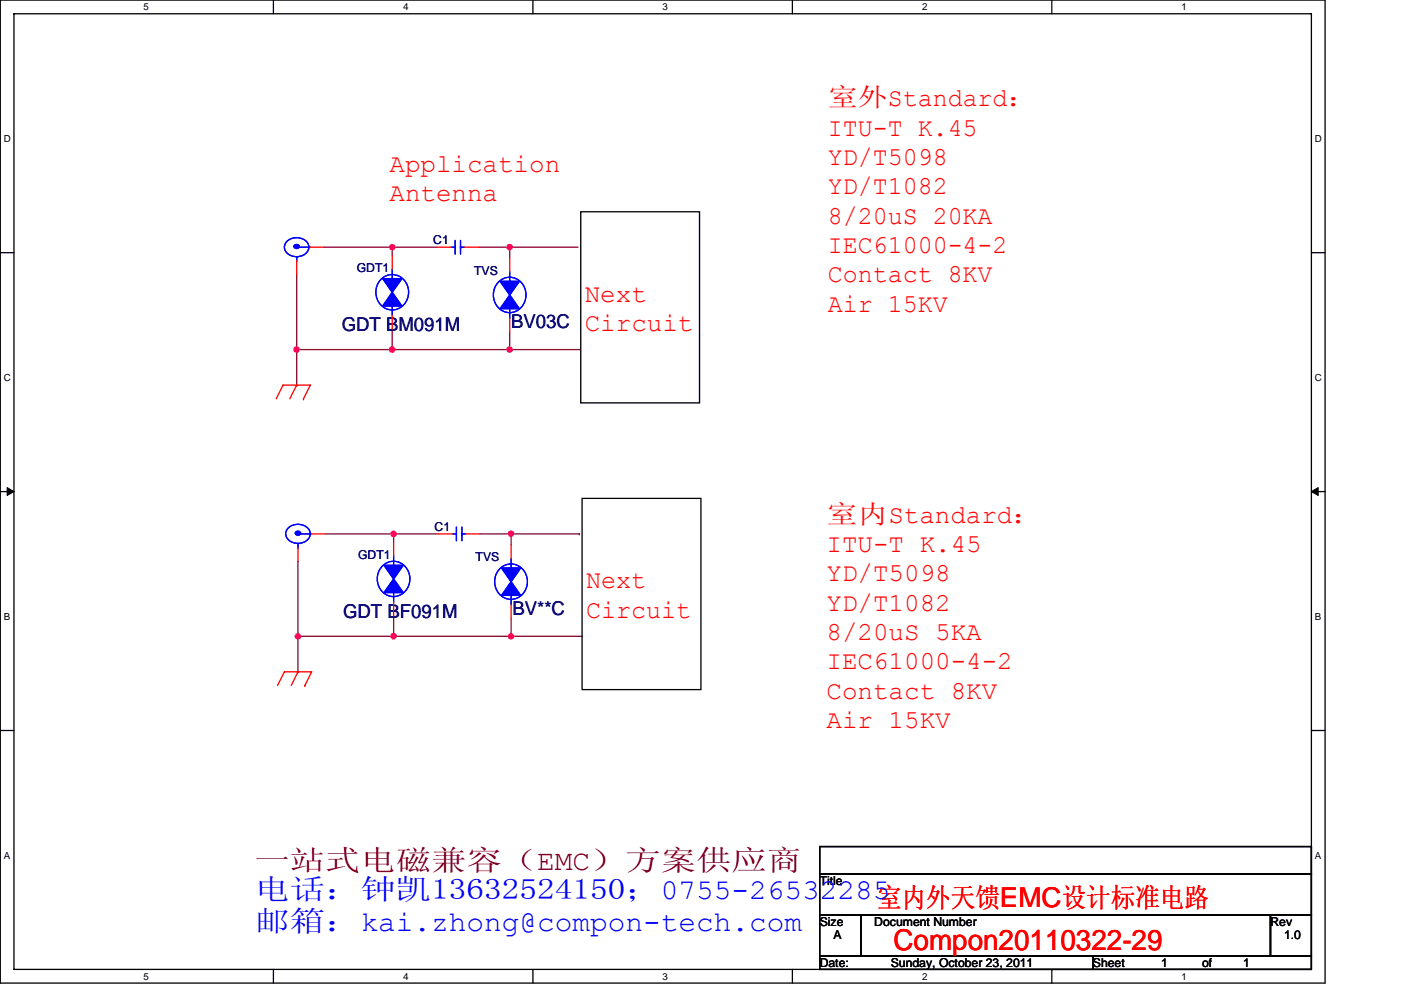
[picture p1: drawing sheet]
<svg xmlns="http://www.w3.org/2000/svg" width="297mm" height="210mm" viewBox="0 0 297 210" stroke-linecap="round" stroke-linejoin="round" font-family="sans-serif">
<path d="M.1 0h280.8v208.5h-280.8zM3 2.9h275v202.7h-275z" fill="none" stroke="#000" stroke-width=".28"/>
<g fill="#fff">
<path d="M30.5 .3h1.1v2.3h-1.1z"/>
<path d="M30.5 205.9h1.1v2.3h-1.1z"/>
</g>
<path d="M58 0v2.9M58 205.6v2.9" fill="none" stroke="#000" stroke-width=".28"/>
<g fill="#fff">
<path d="M85.5 .3h1.1v2.3h-1.1z"/>
<path d="M85.5 205.9h1.1v2.3h-1.1z"/>
</g>
<path d="M113 0v2.9M113 205.6v2.9" fill="none" stroke="#000" stroke-width=".28"/>
<g fill="#fff">
<path d="M140.5 .3h1.1v2.3h-1.1z"/>
<path d="M140.5 205.9h1.1v2.3h-1.1z"/>
</g>
<path d="M168 0v2.9M168 205.6v2.9" fill="none" stroke="#000" stroke-width=".28"/>
<g fill="#fff">
<path d="M195.5 .3h1.2v2.3h-1.2z"/>
<path d="M195.5 205.9h1.2v2.3h-1.2z"/>
</g>
<path d="M223 0v2.9M223 205.6v2.9" fill="none" stroke="#000" stroke-width=".28"/>
<g fill="#fff">
<path d="M250.5 .3h1.2v2.3h-1.2z"/>
<path d="M250.5 205.9h1.2v2.3h-1.2z"/>
<path d="M.8 28.3h1.5v2.3h-1.5z"/>
<path d="M278.8 28.3h1.5v2.3h-1.5z"/>
<path d="M.8 78.9h1.5v2.3h-1.5z"/>
<path d="M278.8 78.9h1.5v2.3h-1.5z"/>
</g>
<path d="M.1 53.6h2.9M278 53.6h2.9" fill="none" stroke="#000" stroke-width=".28"/>
<g fill="#fff">
<path d="M.8 129.6h1.4v2.3h-1.4z"/>
<path d="M278.8 129.6h1.4v2.3h-1.4z"/>
</g>
<path d="M.1 104.3h2.9M278 104.3h2.9" fill="none" stroke="#000" stroke-width=".28"/>
<path d="M1.5 103.4l1.5 .9-1.5 .8zM278 104.3l1.5-.9v1.7z" fill="#000" stroke="#000" stroke-width=".21"/>
<g fill="#fff">
<path d="M.8 180.3h1.4v2.3h-1.4z"/>
<path d="M278.8 180.3h1.4v2.3h-1.4z"/>
</g>
<path d="M123.1 44.9h25.2v40.5h-25.2zM123.4 105.7h25.2v40.6h-25.2zM.1 154.9h2.9M278 154.9h2.9M173.8 179.6h104.2v5.7h-104.2zM173.8 194h8.7v8.7h-8.7zM173.8 185.3h104.2v8.7h-104.2zM182.5 194h86.9v8.7h-86.9zM269.4 194h8.6v8.7h-8.6zM173.8 202.7h57.9v2.9h-57.9zM231.7 202.7h46.3v2.9h-46.3z" fill="none" stroke="#000" stroke-width=".28"/>
<g fill="none" stroke="#800040" stroke-width=".28">
<path d="M62.9 58.2v15.9h20.3M68.7 52.4h14.5M83.2 52.4h.1M83.2 52.4v1.8M83.2 52.4h9.5M101.4 52.4h6.7M108.1 52.4h14.5M108.1 52.4v2.4M108.1 52.4h.1M62.9 74.1v7.6M83.2 74.1h.1M83.2 69.8v4.3"/>
<path d="M108.1 70.4v3.7h-24.9M108.1 74.1h15M63.2 119v16M69 113.2h14.5M83.5 113.2h9.5M83.5 113.2v1.8M83.5 113.2h.1M101.7 113.2h21.1M108.4 113.2v2.4M108.4 113.2h.1M122.8 113.2h.1M63.2 135v7.5"/>
<path d="M63.2 135h45.2M83.5 135h.1M83.5 130.6v4.4M108.4 131.2v3.8h15"/>
</g>
<g fill="#f0f" stroke="#f0f" stroke-width=".28">
<circle cx="83.2" cy="52.4" r=".57"/>
<circle cx="62.9" cy="74.1" r=".57"/>
<circle cx="83.2" cy="74.1" r=".57"/>
<circle cx="108.1" cy="52.4" r=".57"/>
<circle cx="108.1" cy="74.1" r=".57"/>
<circle cx="63.2" cy="134.9" r=".57"/>
<circle cx="83.4" cy="134.9" r=".57"/>
<circle cx="108.4" cy="113.2" r=".57"/>
<circle cx="108.4" cy="134.9" r=".57"/>
<circle cx="83.4" cy="113.2" r=".57"/>
</g>
<g fill="none" stroke="#f00" stroke-width=".28">
<path d="M62.9 55.3v2.9M65.8 52.4h2.9M83.2 54.2v2.9M92.7 52.4h2.9M98.5 52.4h2.9M108.1 54.8v2.9M83.2 66.9v2.9M108.1 67.5v2.9M58.6 84.6l1.4-2.9h5.8l-1.5 2.9M62.9 81.7h.1M62.9 81.7l-1.5 2.9M64.3 84.6h.1"/>
<path d="M63.2 116.1v2.9M66.1 113.2h2.9M83.5 115v2.9M93 113.2h2.9M98.8 113.2h2.9M108.4 115.6v2.8M83.5 127.7v2.9M108.4 128.3v2.9M58.8 145.4l1.5-2.9h5.8l-1.5 2.9M63.2 142.5h.1M63.2 142.5l-1.5 2.9M64.6 145.4h.1"/>
</g>
<g fill="none" stroke="#00f" stroke-width=".28">
<path d="M60.9 51.2a2.91 2.91 0 0 1 4.5 .8 2.21 2.21 0 0 1-2.5 2.4 2.12 2.12 0 0 1-2.3-2.9zM62.9 52.4h2.9M62.9 54.5v.8zM62.9 55.3h.1M80.7 59.3a3.5 3.5 0 0 1 4.3-.6 3.5 3.5 0 0 1 1.6 4 3.5 3.5 0 0 1-3.8 3 3.5 3.5 0 0 1-3.1-3.7 3.9 3.9 0 0 1 1-2.7zM83.2 59.1h.1M83.2 57.1v2M95.6 52.4h.9M96.5 51v2.9M97.6 51v2.9M97.6 52.4h.1M97.6 52.4h.9"/>
<path d="M105.6 59.9a3.5 3.5 0 0 1 4.3-.6 3.5 3.5 0 0 1 1.6 4 3.4 3.4 0 0 1-3.8 3 3.4 3.4 0 0 1-3.1-3.8 3.9 3.9 0 0 1 1-2.6zM108.1 59.7h.1M108.1 57.7v2M83.2 64.9v2M108.1 65.5v2M61.1 112a2.92 2.92 0 0 1 4.6 .8 2.22 2.22 0 0 1-2.5 2.5 2.13 2.13 0 0 1-2.4-3zM63.2 113.2h2.9M63.2 115.3v.8zM63.2 116.1h.1M83.5 119.9h.1M83.5 117.9v2M95.9 113.2h.9"/>
<path d="M96.8 111.8v2.9M97.9 111.8v2.9M97.9 113.2h.1M97.9 113.2h.9M108.4 118.4v2.1M81 120.1a3.5 3.5 0 0 1 4.2-.5 3.5 3.5 0 0 1 1.6 3.9 3.4 3.4 0 0 1-3.8 3 3.4 3.4 0 0 1-3-3.7 3.9 3.9 0 0 1 1-2.7zM83.5 125.7v2M105.9 120.7a3.5 3.5 0 0 1 4.2-.6 3.5 3.5 0 0 1 1.6 4 3.5 3.5 0 0 1-3.8 3 3.5 3.5 0 0 1-3-3.7 3.9 3.9 0 0 1 1-2.7zM108.4 126.3v2M108.4 120.5h.1"/>
</g>
<g fill="#00f" stroke="#00f" stroke-width=".28">
<path d="M106 59.7h4.1l-2 2.9z"/>
<path d="M108.1 62.6l2 2.9h-4.1z"/>
<path d="M81.4 119.9h4.1l-2 2.9z"/>
<path d="M83.5 122.8l2 2.9h-4.1z"/>
<path d="M106.3 120.5h4.1l-2 2.9z"/>
<path d="M108.4 123.4l2 2.9h-4.1z"/>
<path d="M81.1 59.1h4.1l-2 2.9z"/>
<path d="M83.2 62l2 2.9h-4.1z"/>
<path d="M62.4 52.1a.54 .54 0 0 1 .7-.2 .54 .54 0 0 1 .3 .6 .54 .54 0 0 1-.7 .2 .54 .54 0 0 1-.3-.6z" fill-rule="evenodd"/>
<path d="M62.4 52.1a.54 .54 0 0 1 .7-.2 .54 .54 0 0 1 .3 .6 .54 .54 0 0 1-.7 .2 .54 .54 0 0 1-.3-.6z" fill-rule="evenodd"/>
<path d="M62.7 112.9a.54 .54 0 0 1 .7-.2 .54 .54 0 0 1 .3 .6 .54 .54 0 0 1-.7 .2 .54 .54 0 0 1-.3-.6z" fill-rule="evenodd"/>
<path d="M62.7 112.9a.54 .54 0 0 1 .7-.2 .54 .54 0 0 1 .3 .6 .54 .54 0 0 1-.7 .2 .54 .54 0 0 1-.3-.6z" fill-rule="evenodd"/>
</g>
<text font-size="6.1" fill="#800000" x="53.9" y="184.6">一站式电磁兼容（EMC）方案供应商</text>
<g font-size="6.1" fill="#00f">
<text x="53.9" y="190.7">电话：钟凯13632524150；0755-26532285</text>
<text x="53.9" y="197.6">邮箱：kai.zhong@compon-tech.com</text>
</g>
<text font-size="6.1" fill="#f00" x="189.4" y="201.6">Compon20110322-29</text>
<text font-size="5.8" fill="#f00" x="186" y="192.3">室内外天馈EMC设计标准电路</text>
<g font-size="5.5" fill="#f00">
<text x="175.5" y="22.5">室外Standard：</text>
<text x="175.5" y="28.8">ITU-T K.45</text>
<text x="175.5" y="35">YD/T5098</text>
<text x="82.6" y="36.5">Application</text>
<text x="175.5" y="41.2">YD/T1082</text>
<text x="82.6" y="42.7">Antenna</text>
<text x="175.5" y="47.4">8/20uS 20KA</text>
<text x="175.5" y="53.7">IEC61000-4-2</text>
<text x="175.5" y="59.9">Contact 8KV</text>
<text x="124" y="64">Next</text>
<text x="124" y="70.2">Circuit</text>
<text x="175.5" y="66.1">Air 15KV</text>
<text x="175.3" y="110.9">室内Standard：</text>
<text x="175.3" y="117.1">ITU-T K.45</text>
<text x="124.3" y="124.8">Next</text>
<text x="175.3" y="123.3">YD/T5098</text>
<text x="124.3" y="131">Circuit</text>
<text x="175.3" y="129.5">YD/T1082</text>
<text x="175.3" y="135.8">8/20uS 5KA</text>
<text x="175.3" y="142">IEC61000-4-2</text>
<text x="175.3" y="148.2">Contact 8KV</text>
<text x="175.3" y="154.4">Air 15KV</text>
</g>
<g font-size="4" fill="#000080">
<text x="72.5" y="70.3">GDT BM091M</text>
<text x="108.4" y="69.7">BV03C</text>
<text x="72.7" y="131">GDT BF091M</text>
<text x="108.6" y="130.5">BV**C</text>
</g>
<g font-size="2.6" fill="#000080">
<text x="91.9" y="51.9">C1</text>
<text x="75.6" y="57.7">GDT1</text>
<text x="100.5" y="58.2">TVS</text>
<text x="92.1" y="112.7">C1</text>
<text x="75.9" y="118.5">GDT1</text>
<text x="100.8" y="119">TVS</text>
</g>
<g font-size="2.6">
<text x="173.8" y="187.7">Title</text>
<text x="173.8" y="196.4">Size</text>
<text x="185.4" y="196.4">Document Number</text>
<text x="269.4" y="196.4">Rev</text>
<text x="176.7" y="199.3">A</text>
<text x="272.2" y="199.3">1.0</text>
<text x="173.8" y="205">Date:</text>
<text x="188.9" y="205">Sunday, October 23, 2011</text>
<text x="231.7" y="205">Sheet</text>
<text x="246.2" y="205">1</text>
<text x="254.9" y="205">of</text>
<text x="263.6" y="205">1</text>
</g>
<g font-size="2.1">
<text x="30.5" y="2.2">5</text>
<text x="85.5" y="2.2">4</text>
<text x="140.5" y="2.2">3</text>
<text x="195.5" y="2.2">2</text>
<text x="250.5" y="2.2">1</text>
<text x=".8" y="30.1">D</text>
<text x="278.8" y="30.1">D</text>
<text x=".8" y="80.8">C</text>
<text x="278.8" y="80.8">C</text>
<text x=".8" y="131.4">B</text>
<text x="278.8" y="131.4">B</text>
<text x=".8" y="182.1">A</text>
<text x="278.8" y="182.1">A</text>
<text x="30.5" y="207.8">5</text>
<text x="85.5" y="207.8">4</text>
<text x="140.5" y="207.8">3</text>
<text x="195.5" y="207.8">2</text>
<text x="250.5" y="207.8">1</text>
</g>
</svg>
